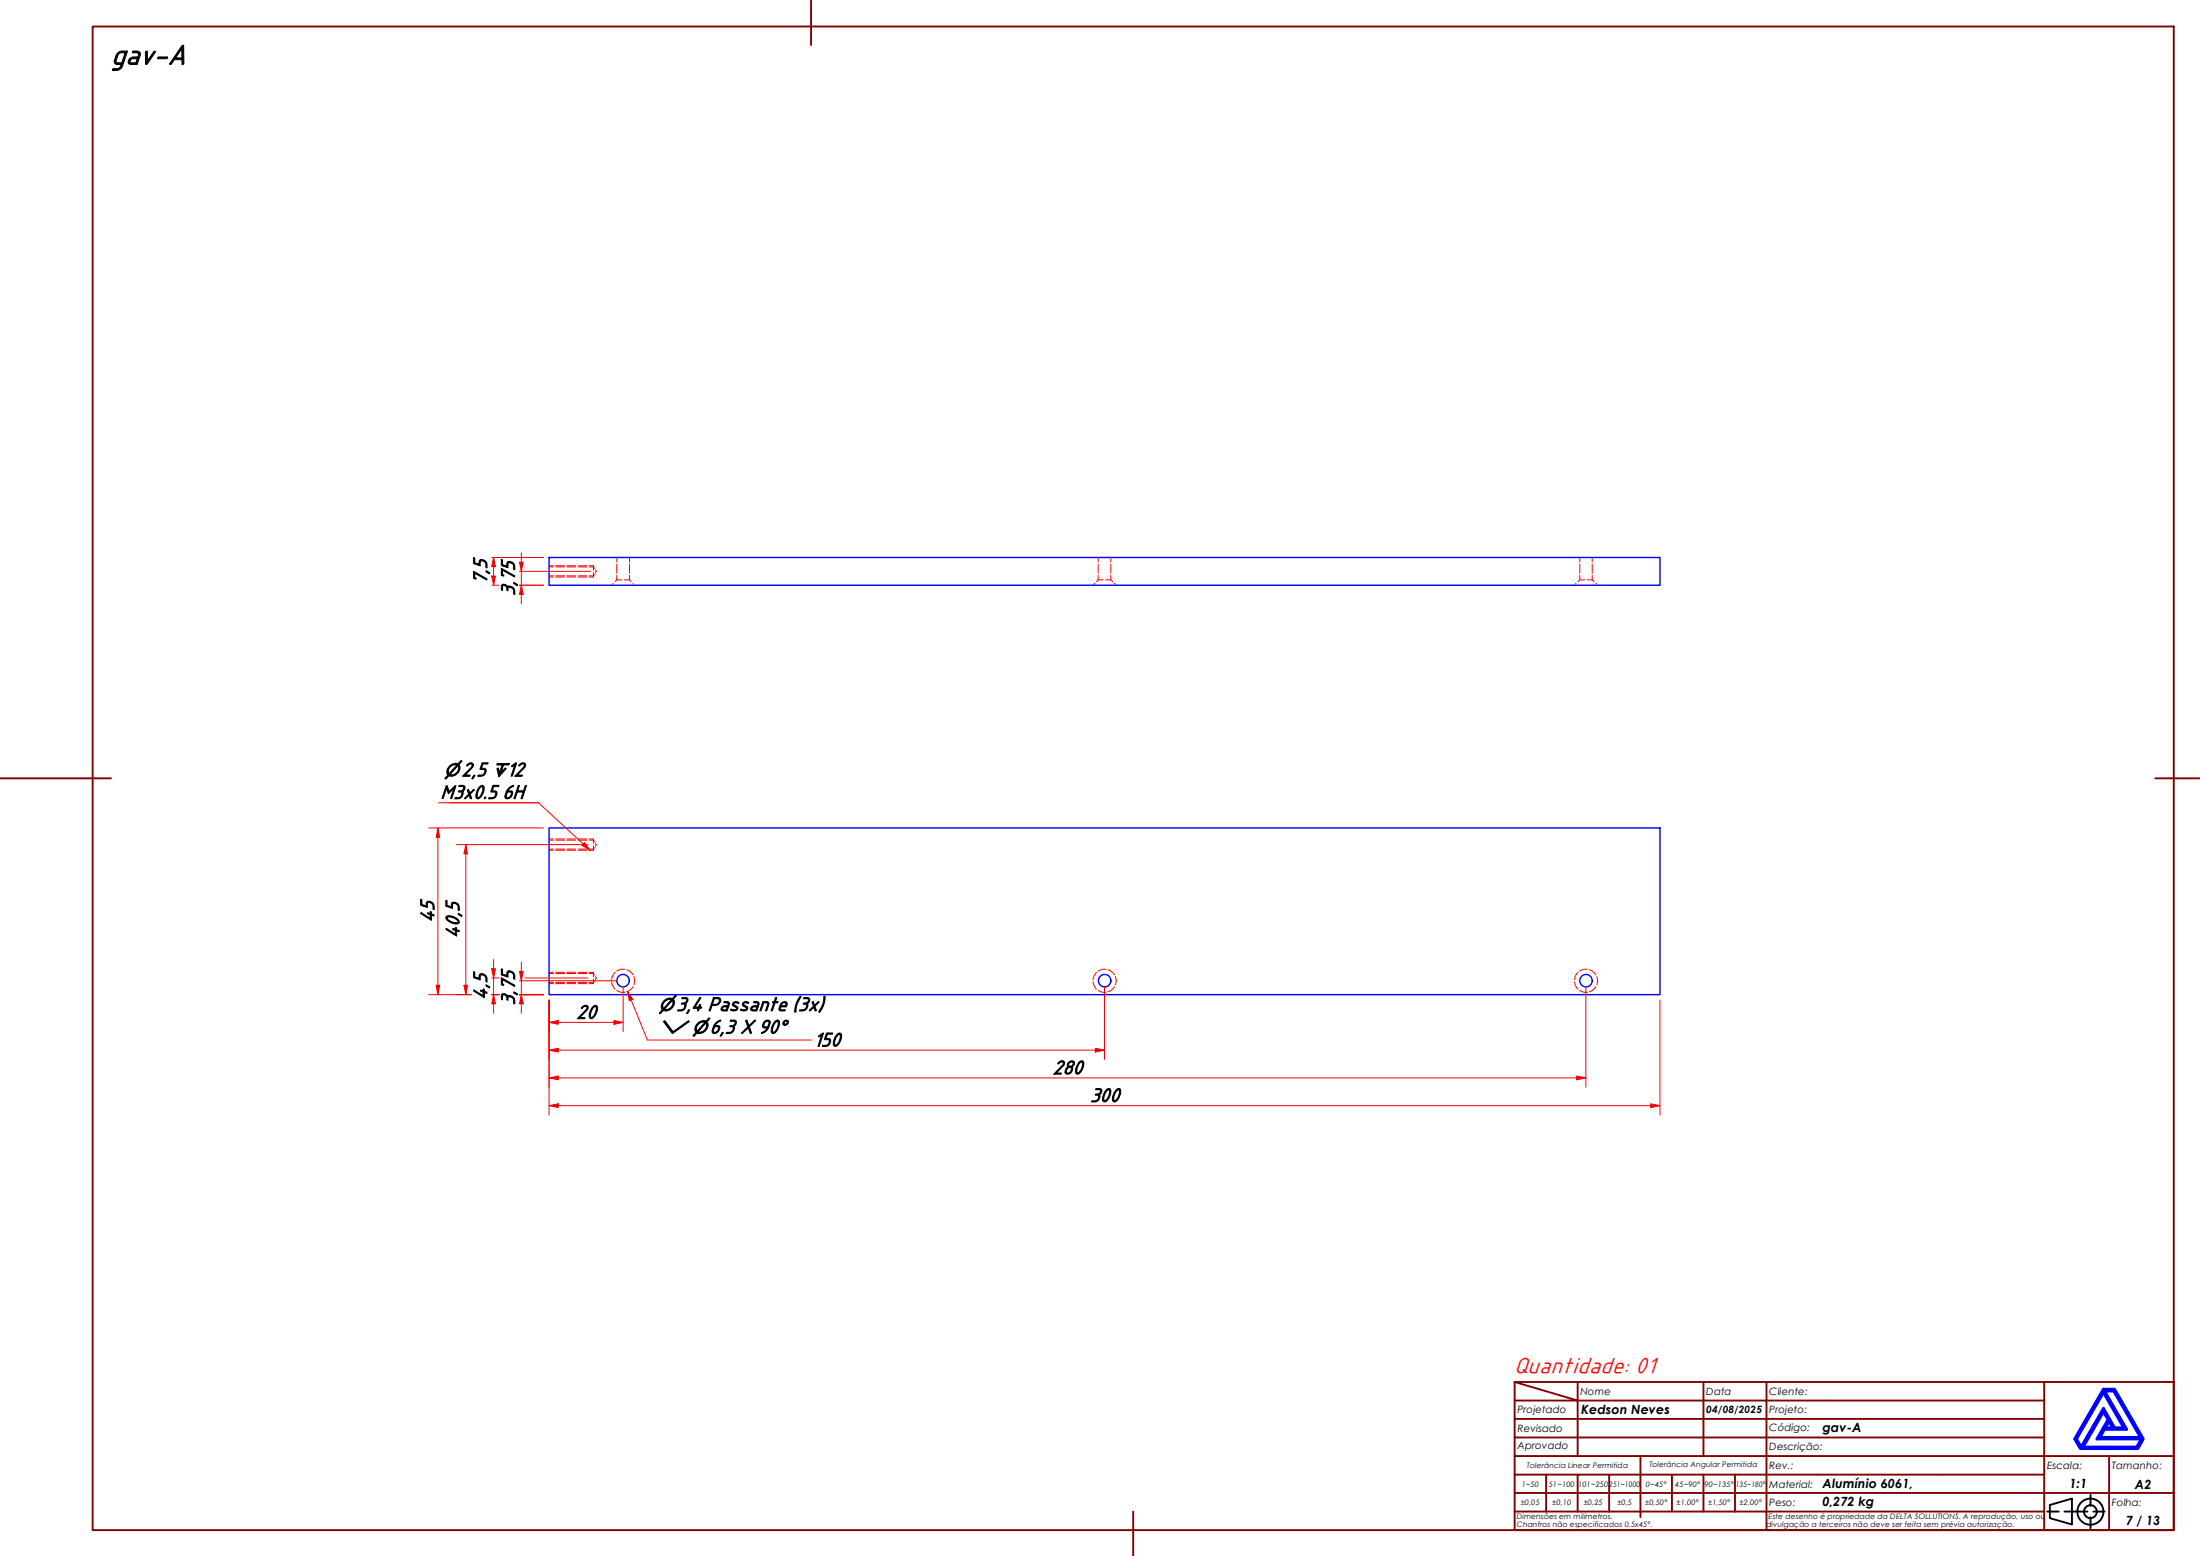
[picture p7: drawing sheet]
<svg xmlns="http://www.w3.org/2000/svg" width="594mm" height="420mm" viewBox="0 0 594 420" stroke-linecap="round" stroke-linejoin="round" font-family="sans-serif">
<!-- layer: Hidden (ABNT) -->
<g fill="none" stroke="#f00" stroke-width=".27">
<path d="M148.3 155.5h1.2M148.3 153.1h1.2M148.3 155.8h1.2M148.3 152.8h1.2M150.1 155.5h2.4M150.1 153.1h2.4M150.1 155.8h2.4M150.1 152.8h2.4M153.1 155.5h2.3M153.1 153.1h2.3M153.1 155.8h2.3M153.1 152.8h2.3"/>
<path d="M156.1 155.5h2.4M156.1 153.1h2.4M156.1 155.8h2.4M156.1 152.8h2.4M159.1 152.8h1.2v1.2M159.1 153.1h1.2l.2 .4M160.3 154.6v1.2h-1.2M160.5 155.1l-.2 .4h-1.2M160.8 153.9l.2 .4-.2 .4M165.6 157.5l-.5 .5M166.6 156.6h1.4M166.6 156.6l-.5 .5"/>
<path d="M166.6 150.5v1.2M166.6 152.3v2.5M166.6 155.4v1.2M168.6 156.6h1.4M170 156.6l.4 .5M170 150.5v1.2M170 152.3v2.5M170 155.4v1.2M170.9 157.5l.5 .5M295.6 157.5l-.5 .5M296.5 156.6h1.4M296.5 156.6l-.4 .5"/>
<path d="M296.5 150.5v1.2M296.5 152.3v2.5M296.5 155.4v1.2M298.6 156.6h1.4M300 156.6l.5 .5M300 150.5v1.2M300 152.3v2.5M300 155.4v1.2M300.9 157.5l.5 .5M425.6 157.5l-.5 .5M426.6 156.6h1.3M426.6 156.6l-.5 .5"/>
<path d="M426.6 150.5v1.2M426.6 152.3v2.5M426.6 155.4v1.2M428.6 156.6h1.4M430 156.6l.5 .5M430 150.5v1.2M430 152.3v2.5M430 155.4v1.2M430.9 157.5l.5 .5M148.3 229.3h1.2M148.3 226.9h1.2M148.3 229.6h1.2"/>
<path d="M148.3 226.5h1.2M150.1 229.3h2.4M150.1 226.9h2.4M150.1 229.6h2.4M150.1 226.5h2.4M153.1 229.3h2.3M153.1 226.9h2.3M153.1 229.6h2.3M153.1 226.5h2.3M156.1 229.3h2.4M156.1 226.9h2.4M156.1 229.6h2.4"/>
<path d="M156.1 226.5h2.4M159.1 226.9h1.2l.2 .3M159.1 226.5h1.2v1.3M160.3 228.4v1.2h-1.2M160.5 228.9l-.2 .4h-1.2M160.8 227.7l.2 .4-.2 .4M148.3 265.3h1.2M148.3 262.9h1.2M148.3 265.6h1.2M148.3 262.6h1.2M150.1 265.3h2.4M150.1 262.9h2.4"/>
<path d="M150.1 265.6h2.4M150.1 262.6h2.4M153.1 265.3h2.3M153.1 262.9h2.3M153.1 265.6h2.3M153.1 262.6h2.3M156.1 265.3h2.4M156.1 262.9h2.4M156.1 265.6h2.4M156.1 262.6h2.4M159.1 262.9h1.2l.2 .3M159.1 262.6h1.2v1.2"/>
<path d="M160.3 264.4v1.2h-1.2M160.5 264.9l-.2 .4h-1.2M160.8 263.7l.2 .4-.2 .4M165.2 265.1l.1 .8 .8 1.2M166.1 262.6l-.8 1.2-.1 .7M166.6 267.4l1.1 .5h1M168.7 261.7h-1l-1.1 .5M169.2 261.9l.7 .2 1 1.1M170.9 266.4l-1 1.2-.7 .2M171.2 263.7l.2 1.1-.2 1.1M295.1 265.1l.2 .8 .8 1.2M296.1 262.6l-.8 1.2-.2 .7"/>
<path d="M296.5 267.4l1.3 .5h.9M298.7 261.7h-.9l-1.3 .5M299.2 261.9l.6 .2 1.1 1.1M300.9 266.4l-1.1 1.2-.6 .2M301.2 263.7a2.56 2.56 0 0 1 0 2.2M425.2 265.1l.1 .8 .5 1 .3 .2M426.1 262.6l-.8 1.2-.1 .7M426.5 267.4l1.2 .5h1M428.7 261.7h-1l-1.2 .5M429.2 261.9l.6 .2 1.1 1.1M430.9 266.4l-1.1 1.2-.6 .2M431.2 263.7l.2 1.1-.2 1.1"/>
</g>
<!-- layer: Visible (ABNT) -->
<g fill="none" stroke="#00f" stroke-width=".38">
<path d="M148.3 150.5h299.9v7.5h-299.9zM148.3 223.6h299.9v45h-299.9z"/>
<circle cx="168.2" cy="264.8" r="1.68"/>
<circle cx="298.3" cy="264.8" r="1.68"/>
<circle cx="428.3" cy="264.8" r="1.68"/>
</g>
<!-- layer: Borda A3/A4 (ABNT) -->
<g fill="none" stroke="#800000" stroke-width=".51">
<path d="M25 7.2h562v406h-562zM219 .2v12M0 210.2h30M582 210.2h12M409 373.2l17 5h-17M409 373.2h178v40h-178zM426 378.2h34v4.9h17M426 378.2v15M426 373.2v5M460 373.2v5h17v4.9M477 373.2v5h75M552 373.2v20h-143"/>
<path d="M409 383.1h51v10.1M409 398.2h17M417.5 398.2v10M434.5 398.2h-8.5v10M443 393.2v16.5M451.5 398.2v10h-42.5M460 398.2v10h8.5M468.5 398.2v10M477 398.2h-42.5v10M477 383.1v5.1h-68M477 398.2v10h75M477 383.1h75"/>
<path d="M477 398.2h75M552 388.2h-75v10M569.5 393.2v9.9h17.5M587 393.2h-35v9.9h17.5v10.1M306 408.2v12M409 403.1h143v10.1M451.5 408.2h8.5M468.5 408.2h8.5v5"/>
</g>
<path d="M568 376l5.5 9.6h-2.5l-3-5.3-6 10.5-1.3-2.3zM568 375.1h3l7.7 13.4-1.4 2.6h-15.5l-1.5-2.6zM568.3 375.6h2.5l7.2 12.6h-11l1.3-2.3h5.9zM568 381.2l1.3 2.1-3 5.2h12l-1.3 2.3h-14.5zM569.5 383.8l1 1.8h-2z" fill="none" stroke="#00f" stroke-width=".83"/>
<!-- layer: 0 -->
<path d="M561.8 391.1h15.5" fill="none" stroke="#000" stroke-width=".27"/>
<g fill="none" stroke="#000" stroke-width=".51">
<path d="M552.8 408.2h3.1M553.5 406.4l6-1.7v6.9l-6-1.7zM557.5 408.2h6.2M564.5 403.6v3M564.5 409.7v3M565.3 408.2h3"/>
<circle cx="564.5" cy="408.2" r="3.5"/>
<circle cx="564.5" cy="408.2" r="1.75"/>
</g>
<path d="M148.3 276.1h2.4" fill="none" stroke="#f00" stroke-width=".27"/>
<path d="M148.3 276.1l2.4-.5v1z" fill="#f00"/>
<path d="M148.3 276.1l2.4-.5v1zM165.8 276.1h2.5" fill="none" stroke="#f00" stroke-width=".27"/>
<path d="M165.8 275.6l2.5 .5-2.5 .5z" fill="#f00"/>
<path d="M148.3 270v8.6M150.7 276.1h15.1M165.8 275.6l2.5 .5-2.5 .5zM168.3 266.3v12.3M148.3 283.6h2.4" fill="none" stroke="#f00" stroke-width=".27"/>
<path d="M148.3 283.6l2.4-.5v1z" fill="#f00"/>
<path d="M148.3 283.6l2.4-.5v1zM295.8 283.6h2.5" fill="none" stroke="#f00" stroke-width=".27"/>
<path d="M295.8 283.1l2.5 .5-2.5 .5z" fill="#f00"/>
<path d="M148.3 270v16M298.3 266.3v19.7M148.3 291.1h2.4M150.7 283.6h145.1M295.8 283.1l2.5 .5-2.5 .5z" fill="none" stroke="#f00" stroke-width=".27"/>
<path d="M148.3 291.1l2.4-.5v1z" fill="#f00"/>
<path d="M148.3 291.1l2.4-.5v1zM425.8 291.1h2.4" fill="none" stroke="#f00" stroke-width=".27"/>
<path d="M425.8 290.6l2.4 .5-2.4 .5z" fill="#f00"/>
<path d="M133.3 268.6v2.5M148.3 270v23.6M428.2 266.3v27.3M150.7 291.1h275.1M425.8 290.6l2.4 .5-2.4 .5z" fill="none" stroke="#f00" stroke-width=".27"/>
<path d="M133.3 268.6l.5 2.5h-1z" fill="#f00"/>
<path d="M133.3 268.6l.5 2.5h-1zM133.3 261.6v2.5" fill="none" stroke="#f00" stroke-width=".27"/>
<path d="M132.8 261.6h1l-.5 2.5z" fill="#f00"/>
<path d="M133.3 259.1v2.5M132.8 261.6h1l-.5 2.5zM132.8 268.6h2M132.8 264.1h2M133.3 264.1v4.5M133.3 271.1v2.5M140.3 268.6h6.4M140.8 268.6v2.5M141.8 264.1h16.9" fill="none" stroke="#f00" stroke-width=".27"/>
<path d="M140.8 268.6l.5 2.5h-1z" fill="#f00"/>
<path d="M140.8 268.6l.5 2.5h-1zM140.8 262.3v2.5" fill="none" stroke="#f00" stroke-width=".27"/>
<path d="M140.3 262.3h1l-.5 2.5z" fill="#f00"/>
<path d="M140.8 259.8v2.5M125.8 266v2.6M140.3 262.3h1l-.5 2.5zM140.3 268.6h6.4M140.3 264.8h26.5M140.8 264.8v3.8M140.8 271.1v2.5" fill="none" stroke="#f00" stroke-width=".27"/>
<path d="M125.3 266h.9l-.4 2.6z" fill="#f00"/>
<path d="M125.8 228.1v2.4M125.3 266h.9l-.4 2.6z" fill="none" stroke="#f00" stroke-width=".27"/>
<path d="M125.8 228.1l.4 2.4h-.9z" fill="#f00"/>
<path d="M118.2 223.6v2.5M123.3 228.1h35.4M125.8 228.1l.4 2.4h-.9zM125.8 230.5v35.5M123.3 268.6h4M132.8 268.6h2M140.3 268.6h6.4" fill="none" stroke="#f00" stroke-width=".27"/>
<path d="M118.2 223.6l.5 2.5h-.9z" fill="#f00"/>
<path d="M118.2 223.6l.5 2.5h-.9zM118.2 266v2.6" fill="none" stroke="#f00" stroke-width=".27"/>
<path d="M117.8 266h.9l-.5 2.6z" fill="#f00"/>
<path d="M115.8 223.6h30.9M118.2 226.1v39.9M115.8 268.6h11.5M117.8 266h.9l-.5 2.6zM132.8 268.6h2M140.3 268.6h6.4M148.3 298.6h2.4" fill="none" stroke="#f00" stroke-width=".27"/>
<path d="M148.3 298.6l2.4-.6v1.1z" fill="#f00"/>
<path d="M148.3 298.6l2.4-.6v1.1zM445.8 298.6h2.4" fill="none" stroke="#f00" stroke-width=".27"/>
<path d="M445.8 298l2.4 .6-2.4 .5z" fill="#f00"/>
<path d="M148.3 270v31.1M448.2 270v31.1M150.7 298.6h295.1M445.8 298l2.4 .6-2.4 .5z" fill="none" stroke="#f00" stroke-width=".27"/>
<path d="M169.5 267.8l.9 2.2" fill="none" stroke="#f00" stroke-width=".27"/>
<path d="M169.5 267.8l1.4 2.1-1 .3z" fill="#f00"/>
<path d="M157.5 227.9l1.8 1.7M169.5 267.8l1.4 2.1-1 .3zM170.4 270l4.4 10.8h44.4" fill="none" stroke="#f00" stroke-width=".27"/>
<path d="M157.8 227.5l1.5 2.1-2.1-1.3z" fill="#f00"/>
<path d="M118.4 216.8h27M121.4 216.8h24l12.1 11.1M157.8 227.5l1.5 2.1-2.1-1.3z" fill="none" stroke="#f00" stroke-width=".27"/>
<path d="M133.3 150.5v2.5" fill="none" stroke="#f00" stroke-width=".27"/>
<path d="M133.3 150.5l.5 2.5h-1z" fill="#f00"/>
<path d="M133.3 150.5l.5 2.5h-1zM133.3 155.6v2.4" fill="none" stroke="#f00" stroke-width=".27"/>
<path d="M132.8 155.6h1l-.5 2.4z" fill="#f00"/>
<path d="M132.8 155.6h1l-.5 2.4zM132.8 150.5h13.9M132.8 158h2M133.3 153v2.6M140.3 158h6.4M140.8 151.8v2.5" fill="none" stroke="#f00" stroke-width=".27"/>
<path d="M140.3 151.8h1l-.5 2.5z" fill="#f00"/>
<path d="M140.3 151.8h1l-.5 2.5zM140.8 158v2.5" fill="none" stroke="#f00" stroke-width=".27"/>
<path d="M140.8 158l.5 2.5h-1z" fill="#f00"/>
<path d="M140.3 158h6.4M140.3 154.3h19.2M140.8 158l.5 2.5h-1zM140.8 149.3v2.5M140.8 154.3v3.7M140.8 160.5v2.5" fill="none" stroke="#f00" stroke-width=".27"/>
<text font-size="8.1" x="30" y="17.3">gav-A</text>
<text font-size="6.5" fill="#f00" x="408.9" y="370.8">Quantidade: 01</text>
<g font-size="5.6">
<text x="131.4" y="157.8" transform="rotate(-90 131.4 157.8)">7,5</text>
<text x="138.9" y="161" transform="rotate(-90 138.9 161)">3,75</text>
<text x="124.7" y="209.5">2,5</text>
<text x="136.8" y="209.5">12</text>
<text x="118.9" y="215.6">M3x0.5</text>
<text x="135.7" y="215.6">6H</text>
<text x="117.2" y="249.1" transform="rotate(-90 117.2 249.1)">45</text>
<text x="124" y="253.3" transform="rotate(-90 124 253.3)">40,5</text>
<text x="131.4" y="270" transform="rotate(-90 131.4 270)">4,5</text>
<text x="138.9" y="271.5" transform="rotate(-90 138.9 271.5)">3,75</text>
<text x="155.6" y="275">20</text>
<text x="182.6" y="272.9">3,4 Passante (3x)</text>
<text x="191.6" y="279">6,3 X 90°</text>
<text x="219.7" y="282.5">150</text>
<text x="284.3" y="290">280</text>
<text x="294.3" y="297.5">300</text>
</g>
<g font-size="4.8">
<text x="120" y="209.5">⌀</text>
<text x="132.8" y="209.5">↧</text>
<text x="177.9" y="272.9">⌀</text>
<text x="177.9" y="279">⌵ ⌀</text>
</g>
<g font-size="3.4">
<text x="427" y="381.9">Kedson Neves</text>
<text x="492.1" y="386.6">gav-A</text>
<text x="492.1" y="401.9">Alumínio 6061,</text>
<text x="558.8" y="401.9">1:1</text>
<text x="576.5" y="401.9">A2</text>
<text x="492.1" y="406.6">0,272 kg</text>
<text x="574" y="411.7">7 / 13</text>
</g>
<g font-size="2.7">
<text x="426.8" y="376.7">Nome</text>
<text x="460.8" y="376.7">Data</text>
<text x="477.8" y="376.7">Cliente:</text>
<text x="409.8" y="381.4">Projetado</text>
<text x="460.8" y="381.5">04/08/2025</text>
<text x="477.8" y="381.4">Projeto:</text>
<text x="409.8" y="386.7">Revisado</text>
<text x="477.8" y="386.4">Código:</text>
<text x="409.8" y="391.4">Aprovado</text>
<text x="477.8" y="391.5">Descrição:</text>
<text x="477.8" y="401.7">Material:</text>
<text x="477.8" y="396.7">Rev.:</text>
<text x="552.8" y="396.7">Escala:</text>
<text x="570.3" y="396.7">Tamanho:</text>
<text x="477.8" y="406.6">Peso:</text>
<text x="570.3" y="406.7">Folha:</text>
</g>
<g font-size="2">
<text x="410.9" y="401.4">1~50</text>
<text x="412.3" y="396.4">Tolerância Linear Permitida</text>
<text x="418.2" y="401.4">51~100</text>
<text x="426.1" y="401.4">101~250</text>
<text x="434.5" y="401.4">251~1000</text>
<text x="444.4" y="401.4">0~45°</text>
<text x="445.4" y="396.2">Tolerância Angular Permitida</text>
<text x="452.4" y="401.4">45~90°</text>
<text x="460.3" y="401.4">90~135°</text>
<text x="468.7" y="401.4">135~180°</text>
<text x="410.7" y="406.3">±0,05</text>
<text x="419.2" y="406.3">±0,10</text>
<text x="427.7" y="406.3">±0,25</text>
<text x="436.8" y="406.3">±0,5</text>
<text x="444.2" y="406.3">±0,50°</text>
<text x="452.8" y="406.3">±1,00°</text>
<text x="461.3" y="406.3">±1,50°</text>
<text x="469.7" y="406.3">±2,00°</text>
<text x="409.6" y="410.2">Dimensões em milímetros.</text>
<text x="409.6" y="412.3">Chanfros não especificados 0,5x45°.</text>
<text x="477" y="412.3">divulgação a terceiros não deve ser feita sem prévia autorização.</text>
<text x="477.6" y="410.2">Este desenho é propriedade da DELTA SOLLUTIONS. A reprodução, uso ou</text>
</g>
</svg>
